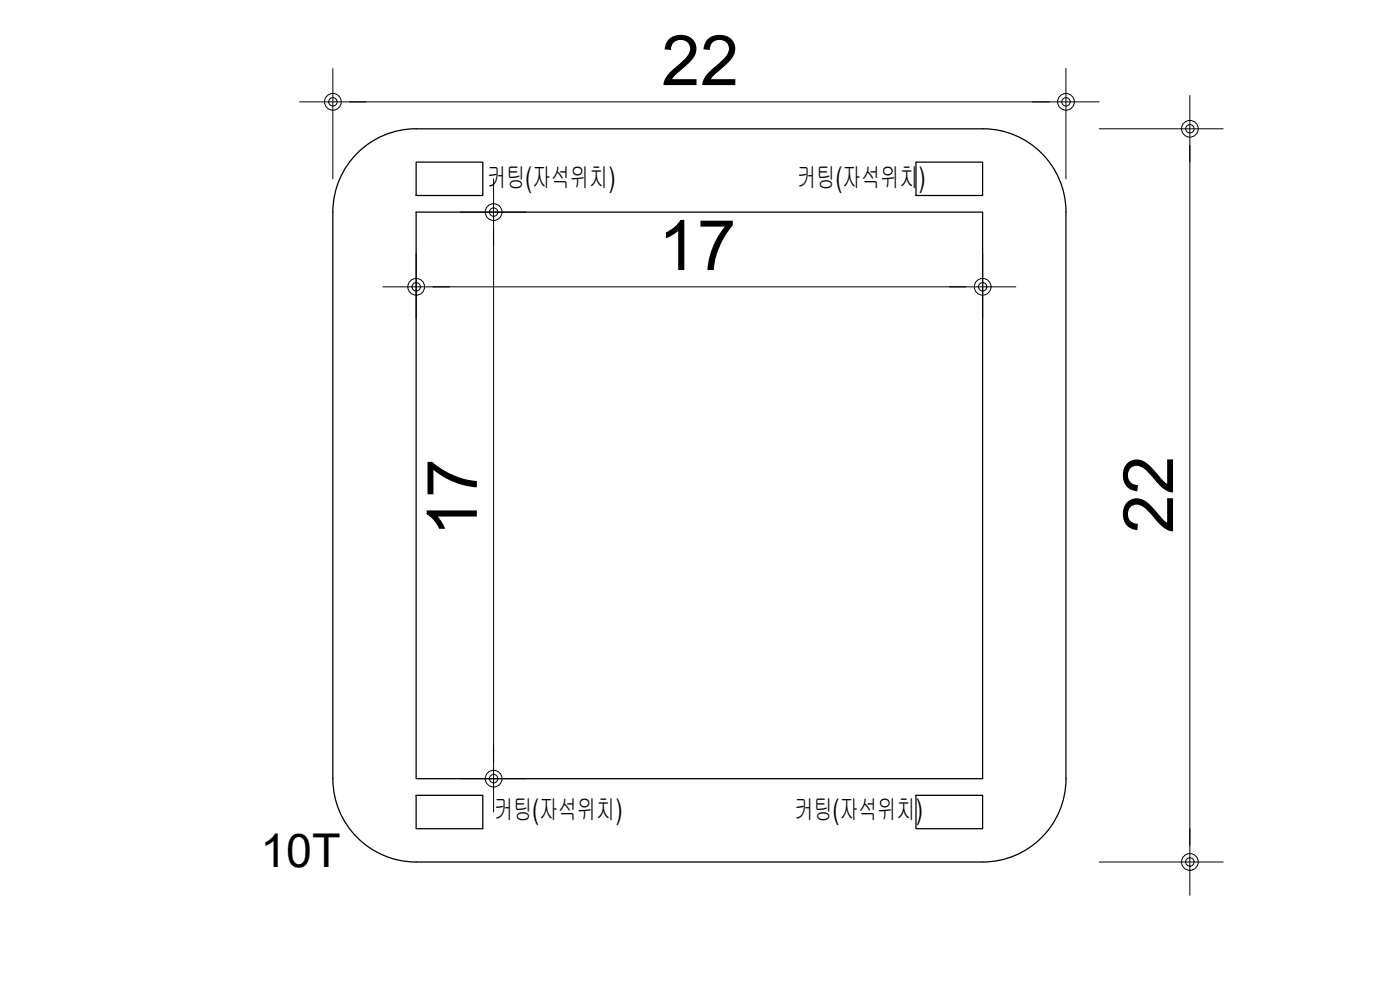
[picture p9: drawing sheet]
<svg xmlns="http://www.w3.org/2000/svg" width="420mm" height="297mm" viewBox="0 0 420 297" stroke-linecap="round" stroke-linejoin="round" font-family="sans-serif">
<!-- layer: MAIN -->
<path d="M107.2 46a24.8 24.8 0 0 1 17.7-7.3l170-.1a25 25 0 0 1 25 25v170a25 25 0 0 1-25 25h-170a25 25 0 0 1-25-25v-170a24.9 24.9 0 0 1 7.3-17.6zM124.9 48.6h20v10.1h-20zM274.9 48.6h20v10.1h-20zM124.9 63.6h170v170h-170zM124.9 238.6h20v10h-20zM274.9 238.6h20v10h-20z" fill="none" stroke="#000" stroke-width=".38"/>
<!-- layer: AA-AXIS-DIMS -->
<path d="M99.9 20.6v33M104.9 30.6h210M319.9 20.6v33M329.9 38.7h37.2M357.1 43.6v210M124.9 76.1v19.6M138.1 63.6h19.7M148.1 68.6v160M294.9 76.1v19.6M129.9 86.1h160M138.1 233.6h19.7M329.9 258.6h37.2" fill="none" stroke="#000" stroke-width=".3"/>
<!-- layer: 0 -->
<g fill="none" stroke="#000" stroke-width=".3">
<path d="M89.9 30.6h20M309.9 30.6h20M357.1 28.6v20M148.1 53.6v20M114.9 86.1h20M284.9 86.1h20M148.1 223.6v20M357.1 248.6v20"/>
<circle cx="99.9" cy="30.6" r="1.26"/>
<circle cx="99.9" cy="30.6" r="2.51"/>
<circle cx="319.9" cy="30.6" r="2.51"/>
<circle cx="319.9" cy="30.6" r="1.26"/>
<circle cx="357.1" cy="38.6" r="2.51"/>
<circle cx="357.1" cy="38.6" r="1.26"/>
<circle cx="148.1" cy="63.6" r="2.51"/>
<circle cx="148.1" cy="63.6" r="1.26"/>
<circle cx="124.9" cy="86.1" r="1.26"/>
<circle cx="124.9" cy="86.1" r="2.51"/>
<circle cx="294.9" cy="86.1" r="2.51"/>
<circle cx="294.9" cy="86.1" r="1.26"/>
<circle cx="148.1" cy="233.6" r="1.26"/>
<circle cx="148.1" cy="233.6" r="2.51"/>
<circle cx="357.1" cy="258.6" r="1.26"/>
<circle cx="357.1" cy="258.6" r="2.51"/>
</g>
<g font-size="21">
<text x="198.5" y="25.5">22</text>
<text x="197.6" y="81">17</text>
<text x="143.1" y="161" transform="rotate(-90 143.1 161)">17</text>
<text x="352.1" y="160" transform="rotate(-90 352.1 160)">22</text>
</g>
<text font-size="14" x="78.2" y="260.2">10T</text>
<text font-size="8.4" x="275.7" y="56.1">)</text>
<g font-size="8.2">
<text x="146.3" y="56">커팅(자석위치)</text>
<text x="239.4" y="56.1">커팅(자석위치</text>
<text x="148.4" y="245.9">커팅(자석위치)</text>
<text x="238.5" y="245.9">커팅(자석위치)</text>
</g>
</svg>
